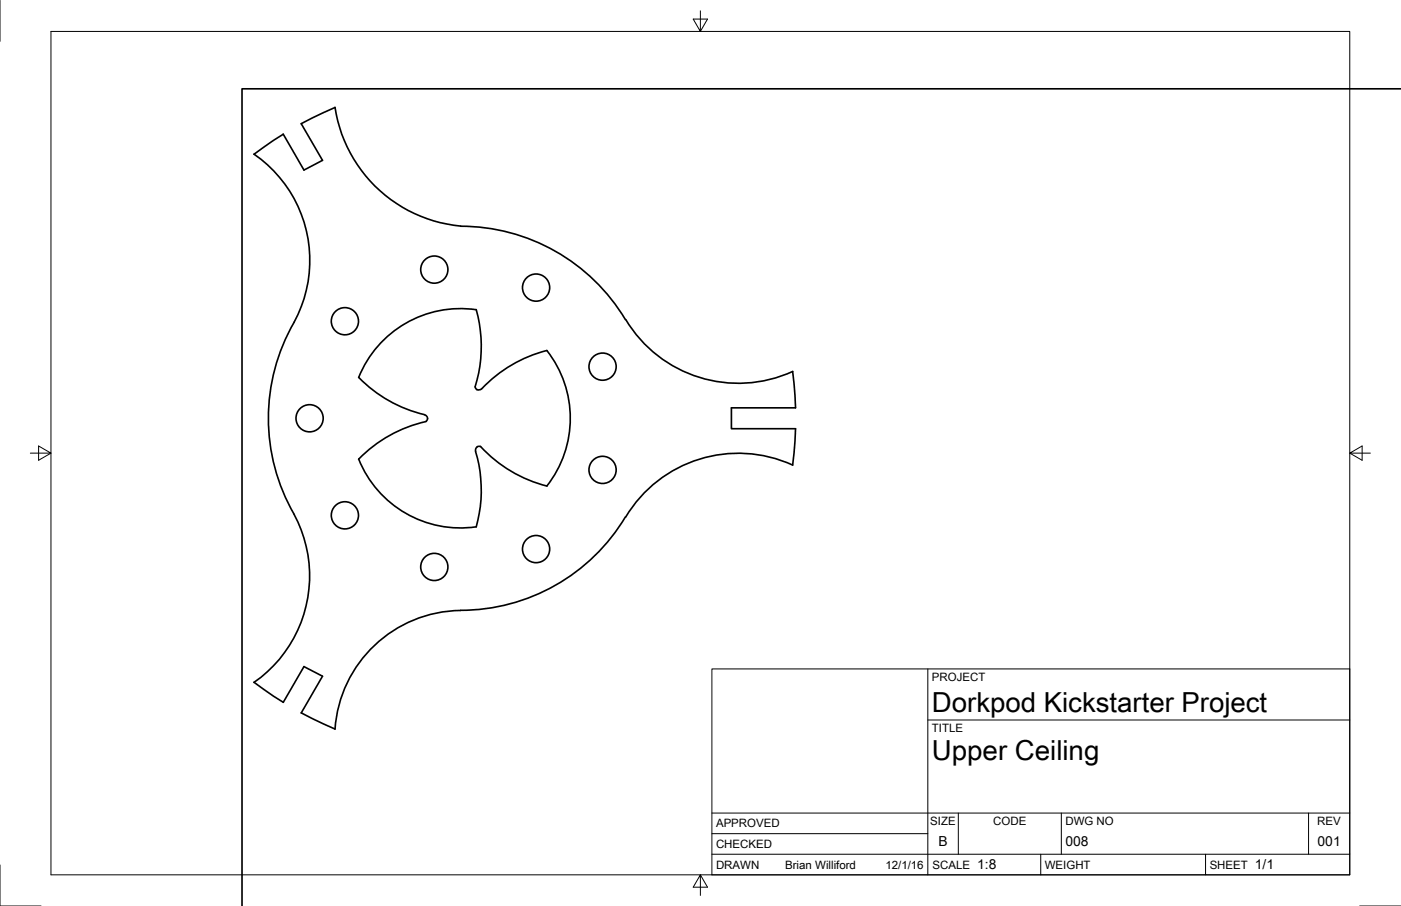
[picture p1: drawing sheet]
<svg xmlns="http://www.w3.org/2000/svg" width="432mm" height="279mm" viewBox="0 0 432 279" stroke-linecap="round" stroke-linejoin="round" font-family="sans-serif">
<g fill="none" stroke="#000" stroke-width=".51">
<path d="M431.7 27.4h-357.1v252M78.3 47.5a40 40 0 0 1 11.1 54.2 59.2 59.2 0 0 0 1.2 56.9M78.3 47.6l9-6.2 6.4 11.1 5.7-3.1-6.6-11.3 10.5-5a43.2 43.2 0 0 0 38.7 36.6M142 69.8a59.2 59.2 0 0 1 50.8 28.8M146.7 95.5a33.8 33.8 0 0 0-36.1 20.9M146.8 95.5a41.8 41.8 0 0 1-.4 23.8M192.9 98.5a40.5 40.5 0 0 0 51.4 16.1l.9 11.2h-19.8v6.4h19.8l-.9 11.2M110.5 116.4a43.2 43.2 0 0 0 20.7 11.7l.6 1-.5 .8M146.4 119.3l.6 .9M148.4 119.9a1.23 1.23 0 0 1-1.4 .2M168.6 108.1a33.8 33.8 0 0 1 0 41.8M168.6 108.1a41.7 41.7 0 0 0-20.1 11.8"/>
<path d="M131.3 130a41.7 41.7 0 0 0-20.8 11.6M146.6 139.2a42 42 0 0 1 .2 23.3M146.6 139.2a1.14 1.14 0 0 1 .3-1.2 1.14 1.14 0 0 1 1.2-.3 42 42 0 0 0 20.5 12.2M90.6 158.6a40 40 0 0 1-12.3 51.8l9 6.2 6.4-11 5.7 2.9-6.6 11.4M110.6 141.6a33.8 33.8 0 0 0 36.1 20.9M192.8 159.4a59.2 59.2 0 0 1-50.8 28.8M244.3 143.4a40.4 40.4 0 0 0-51.4 16M142 188.3a39.3 39.3 0 0 0-38.7 36.6l-10.5-5.1"/>
<circle cx="106.3" cy="99.1" r="4.2"/>
<circle cx="133.9" cy="83.1" r="4.2"/>
<circle cx="165.2" cy="88.7" r="4.2"/>
<circle cx="185.7" cy="113.1" r="4.2"/>
<circle cx="95.4" cy="129" r="4.2"/>
<circle cx="106.3" cy="158.9" r="4.2"/>
<circle cx="185.7" cy="144.9" r="4.2"/>
<circle cx="133.9" cy="174.8" r="4.2"/>
<circle cx="165.2" cy="169.3" r="4.2"/>
</g>
<g fill="none" stroke="#000" stroke-width=".31">
<path d="M0 .1v12.6M15.7 9.7h400.3v260.1h-400.3zM215.9 3.3v6.4l-2.2-3.8h4.4l-2.2 3.8M9.4 139.7h6.3l-3.8-2.2v4.4l3.8-2.2M416 139.7l3.8 2.2v-4.4l-3.8 2.2h6.4M219.4 206.3h196.6v63.5h-196.6zM286 206.3v63.5M286 222h130M219.4 257.1h66.6M219.4 250.7h196.6M295.4 250.7v12.7M327.1 250.7v12.7"/>
<path d="M403.3 250.7v12.7M0 266.7v12.7h12.7M215.9 269.8l2.2 3.8h-4.4l2.2-3.8v6.3M219.4 263.4h196.6M320.8 263.4v6.4M371.6 263.4v6.4M419.1 279.4h12.6"/>
</g>
<g font-size="8.5">
<text x="287.2" y="219.5">Dorkpod Kickstarter Project</text>
<text x="287.2" y="234.5">Upper Ceiling</text>
</g>
<g font-size="4.3">
<text x="289.2" y="261">B</text>
<text x="328.4" y="261">008</text>
<text x="406.1" y="261">001</text>
<text x="301.2" y="268.1">1:8</text>
<text x="386.8" y="268.1">1/1</text>
</g>
<g font-size="3.5">
<text x="287.2" y="210.1">PROJECT</text>
<text x="287.2" y="225.8">TITLE</text>
<text x="220.7" y="255.2">APPROVED</text>
<text x="286.7" y="254.6">SIZE</text>
<text x="306.1" y="254.6">CODE</text>
<text x="328.4" y="254.6">DWG NO</text>
<text x="406" y="254.6">REV</text>
<text x="220.7" y="261.5">CHECKED</text>
<text x="220.7" y="267.9">DRAWN</text>
<text x="242" y="267.9">Brian Williford</text>
<text x="272.9" y="267.9">12/1/16</text>
<text x="287.4" y="267.9">SCALE</text>
<text x="322" y="267.9">WEIGHT</text>
<text x="372.8" y="267.9">SHEET</text>
</g>
</svg>
